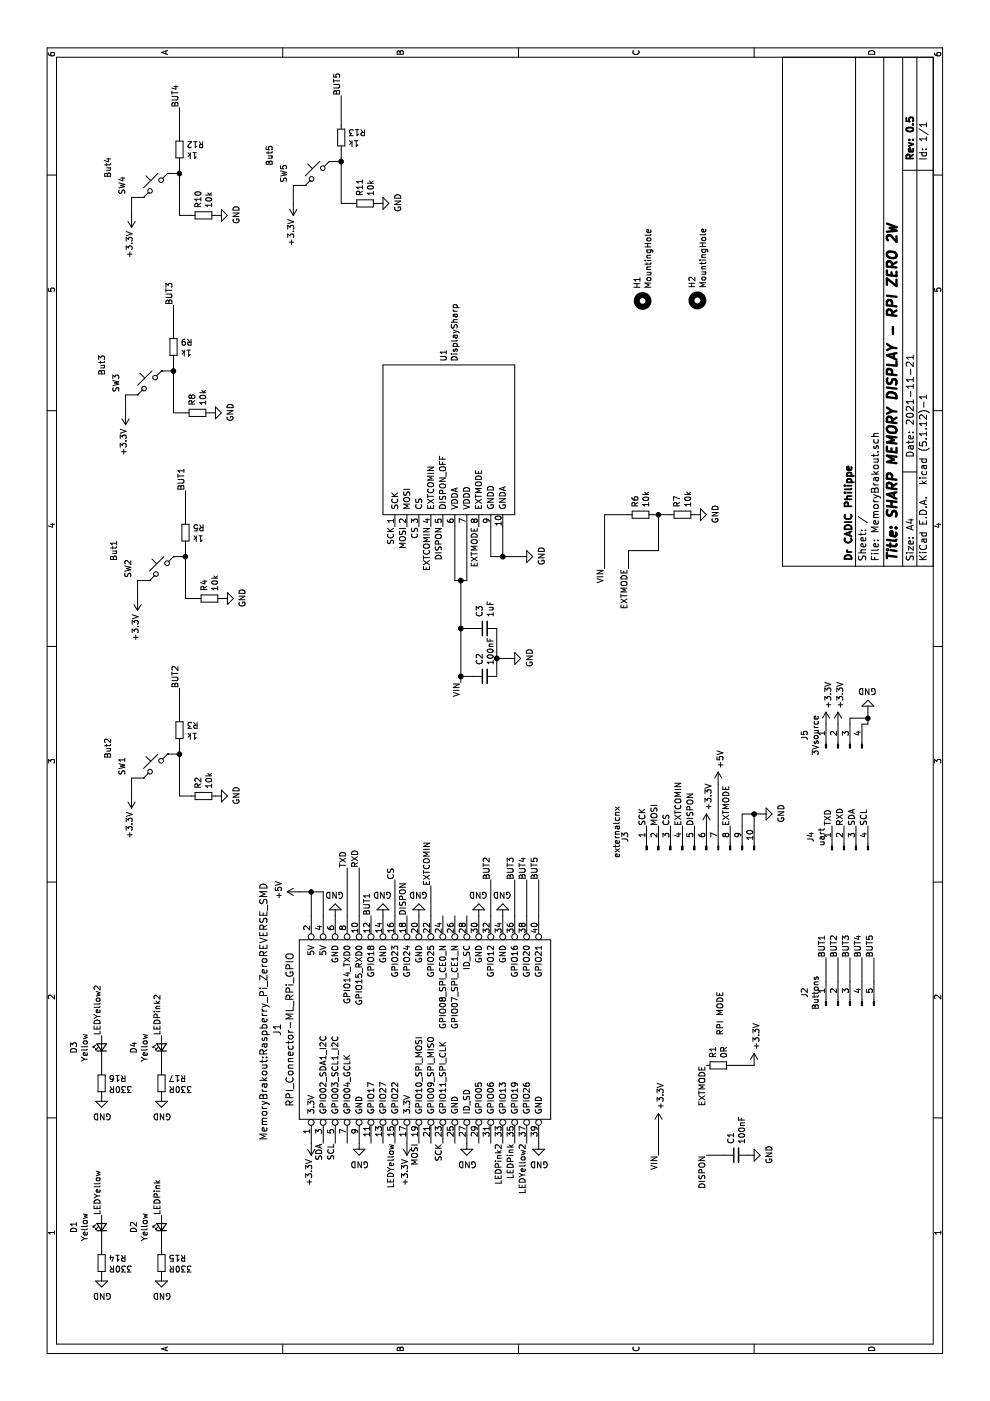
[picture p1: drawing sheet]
EESchema Schematic File Version 4
EELAYER 30 0
EELAYER END
$Descr A4 11693 8268
encoding utf-8
Sheet 1 1
Title "SHARP MEMORY DISPLAY - RPI ZERO 2W"
Date "2021-11-21"
Rev "0.5"
Comp "Dr CADIC Philippe"
Comment1 ""
Comment2 ""
Comment3 ""
Comment4 ""
$EndDescr
$Comp
L MemoryBrakout-rescue:DisplaySharp-displaysharp27 U1
U 1 1
P 7400 4450
F 0 "U1" H 8678 5196 50  0000 L CNN
F 1 "DisplaySharp" H 8678 5105 50  0000 L CNN
F 2 "MemoryBrakout:SHARP27LCD" H 7400 4450 50  0001 C CNN
F 3 "" H 7400 4450 50  0001 C CNN
	1    7400 4450
	1    0    0    -1  
$EndComp
$Comp
L MemoryBrakout-rescue:RPI_Connector-ML_RPi_GPIO-feathershield-cache J1
U 1 1
P 2350 2600
F 0 "J1" H 3100 2887 60  0000 C CNN
F 1 "RPI_Connector-ML_RPi_GPIO" H 3100 2781 60  0000 C CNN
F 2 "MemoryBrakout:Raspberry_Pi_ZeroREVERSE_SMD" H 3250 3000 60  0000 C CNN
F 3 "" H 2350 2600 60  0000 C CNN
	1    2350 2600
	1    0    0    -1  
$EndComp
$Comp
L power:GND #PWR0101
U 1 1
P 7050 4350
F 0 "#PWR0101" H 7050 4100 50  0001 C CNN
F 1 "GND" H 7055 4177 50  0000 C CNN
F 2 "" H 7050 4350 50  0001 C CNN
F 3 "" H 7050 4350 50  0001 C CNN
	1    7050 4350
	1    0    0    -1  
$EndComp
Wire Wire Line
	7050 4350 7050 4200
Wire Wire Line
	7050 4200 7300 4200
Wire Wire Line
	7300 4100 7050 4100
Wire Wire Line
	7050 4100 7050 4200
Connection ~ 7050 4200
Wire Wire Line
	7300 3800 6850 3800
Wire Wire Line
	7300 3900 6850 3900
Wire Wire Line
	6850 3900 6850 3850
Connection ~ 6850 3850
Wire Wire Line
	6850 3850 6850 3800
Text Label 7300 3300 2    50   ~ 0
SCK
Text Label 7300 3400 2    50   ~ 0
MOSI
Text Label 7300 3500 2    50   ~ 0
CS
Text Label 7300 3600 2    50   ~ 0
EXTCOMIN
Text Label 7300 3700 2    50   ~ 0
DISPON
Text Label 7300 4000 2    50   ~ 0
EXTMODE
Text Label 6950 5250 2    50   ~ 0
EXTMODE
$Comp
L Device:R_Small R6
U 1 1
P 7400 5350
F 0 "R6" H 7459 5396 50  0000 L CNN
F 1 "10k" H 7459 5305 50  0000 L CNN
F 2 "Resistor_SMD:R_0603_1608Metric_Pad0.98x0.95mm_HandSolder" H 7400 5350 50  0001 C CNN
F 3 "~" H 7400 5350 50  0001 C CNN
	1    7400 5350
	1    0    0    -1  
$EndComp
$Comp
L Device:R_Small R7
U 1 1
P 7400 5700
F 0 "R7" H 7459 5746 50  0000 L CNN
F 1 "10k" H 7459 5655 50  0000 L CNN
F 2 "Resistor_SMD:R_0603_1608Metric_Pad0.98x0.95mm_HandSolder" H 7400 5700 50  0001 C CNN
F 3 "~" H 7400 5700 50  0001 C CNN
	1    7400 5700
	1    0    0    -1  
$EndComp
Wire Wire Line
	7400 5500 7100 5500
Wire Wire Line
	7100 5500 7100 5250
Wire Wire Line
	7100 5250 6950 5250
$Comp
L power:GND #PWR0102
U 1 1
P 7400 5800
F 0 "#PWR0102" H 7400 5550 50  0001 C CNN
F 1 "GND" H 7405 5627 50  0000 C CNN
F 2 "" H 7400 5800 50  0001 C CNN
F 3 "" H 7400 5800 50  0001 C CNN
	1    7400 5800
	1    0    0    -1  
$EndComp
Wire Wire Line
	7400 5500 7400 5450
Wire Wire Line
	7400 5500 7400 5600
Connection ~ 7400 5500
Text Label 6950 5050 2    50   ~ 0
VIN
Wire Wire Line
	6950 5050 7400 5050
Wire Wire Line
	7400 5050 7400 5250
Text Label 6000 3850 2    50   ~ 0
VIN
Wire Wire Line
	6000 3850 6050 3850
Text Label 2050 5500 2    50   ~ 0
VIN
$Comp
L power:+3.3V #PWR0103
U 1 1
P 2300 5500
F 0 "#PWR0103" H 2300 5350 50  0001 C CNN
F 1 "+3.3V" V 2315 5628 50  0000 L CNN
F 2 "" H 2300 5500 50  0001 C CNN
F 3 "" H 2300 5500 50  0001 C CNN
	1    2300 5500
	0    1    1    0   
$EndComp
Wire Wire Line
	2050 5500 2300 5500
$Comp
L Device:C_Small C1
U 1 1
P 2050 6150
F 0 "C1" H 2142 6196 50  0000 L CNN
F 1 "100nF" H 2142 6105 50  0000 L CNN
F 2 "Capacitor_SMD:C_0603_1608Metric_Pad1.08x0.95mm_HandSolder" H 2050 6150 50  0001 C CNN
F 3 "~" H 2050 6150 50  0001 C CNN
	1    2050 6150
	1    0    0    -1  
$EndComp
Text Label 2050 5900 2    50   ~ 0
DISPON
Wire Wire Line
	2050 5900 2050 6050
$Comp
L power:GND #PWR0104
U 1 1
P 2050 6250
F 0 "#PWR0104" H 2050 6000 50  0001 C CNN
F 1 "GND" H 2055 6077 50  0000 C CNN
F 2 "" H 2050 6250 50  0001 C CNN
F 3 "" H 2050 6250 50  0001 C CNN
	1    2050 6250
	1    0    0    -1  
$EndComp
$Comp
L Device:C_Small C2
U 1 1
P 6050 4050
F 0 "C2" H 6142 4096 50  0000 L CNN
F 1 "100nF" H 6142 4005 50  0000 L CNN
F 2 "Capacitor_SMD:C_0603_1608Metric_Pad1.08x0.95mm_HandSolder" H 6050 4050 50  0001 C CNN
F 3 "~" H 6050 4050 50  0001 C CNN
	1    6050 4050
	1    0    0    -1  
$EndComp
$Comp
L Device:C_Small C3
U 1 1
P 6450 4050
F 0 "C3" H 6542 4096 50  0000 L CNN
F 1 "1uF" H 6542 4005 50  0000 L CNN
F 2 "Capacitor_SMD:C_0603_1608Metric_Pad1.08x0.95mm_HandSolder" H 6450 4050 50  0001 C CNN
F 3 "~" H 6450 4050 50  0001 C CNN
	1    6450 4050
	1    0    0    -1  
$EndComp
Wire Wire Line
	6050 3950 6050 3850
Connection ~ 6050 3850
Wire Wire Line
	6050 3850 6450 3850
Wire Wire Line
	6450 3950 6450 3850
Connection ~ 6450 3850
Wire Wire Line
	6450 3850 6850 3850
$Comp
L power:GND #PWR0105
U 1 1
P 6200 4250
F 0 "#PWR0105" H 6200 4000 50  0001 C CNN
F 1 "GND" H 6205 4077 50  0000 C CNN
F 2 "" H 6200 4250 50  0001 C CNN
F 3 "" H 6200 4250 50  0001 C CNN
	1    6200 4250
	1    0    0    -1  
$EndComp
Wire Wire Line
	6050 4150 6200 4150
Wire Wire Line
	6200 4250 6200 4150
Connection ~ 6200 4150
Wire Wire Line
	6200 4150 6450 4150
$Comp
L power:+3.3V #PWR0106
U 1 1
P 2150 2600
F 0 "#PWR0106" H 2150 2450 50  0001 C CNN
F 1 "+3.3V" V 2165 2728 50  0000 L CNN
F 2 "" H 2150 2600 50  0001 C CNN
F 3 "" H 2150 2600 50  0001 C CNN
	1    2150 2600
	0    -1   -1   0   
$EndComp
$Comp
L power:+3.3V #PWR0107
U 1 1
P 2150 3400
F 0 "#PWR0107" H 2150 3250 50  0001 C CNN
F 1 "+3.3V" V 2165 3528 50  0000 L CNN
F 2 "" H 2150 3400 50  0001 C CNN
F 3 "" H 2150 3400 50  0001 C CNN
	1    2150 3400
	0    -1   -1   0   
$EndComp
$Comp
L power:GND #PWR0108
U 1 1
P 2150 3000
F 0 "#PWR0108" H 2150 2750 50  0001 C CNN
F 1 "GND" H 2155 2827 50  0000 C CNN
F 2 "" H 2150 3000 50  0001 C CNN
F 3 "" H 2150 3000 50  0001 C CNN
	1    2150 3000
	0    1    1    0   
$EndComp
$Comp
L power:GND #PWR0109
U 1 1
P 2150 3900
F 0 "#PWR0109" H 2150 3650 50  0001 C CNN
F 1 "GND" H 2155 3727 50  0000 C CNN
F 2 "" H 2150 3900 50  0001 C CNN
F 3 "" H 2150 3900 50  0001 C CNN
	1    2150 3900
	0    1    1    0   
$EndComp
$Comp
L power:GND #PWR0110
U 1 1
P 2150 4500
F 0 "#PWR0110" H 2150 4250 50  0001 C CNN
F 1 "GND" H 2155 4327 50  0000 C CNN
F 2 "" H 2150 4500 50  0001 C CNN
F 3 "" H 2150 4500 50  0001 C CNN
	1    2150 4500
	0    1    1    0   
$EndComp
$Comp
L power:GND #PWR0111
U 1 1
P 4050 4200
F 0 "#PWR0111" H 4050 3950 50  0001 C CNN
F 1 "GND" H 4055 4027 50  0000 C CNN
F 2 "" H 4050 4200 50  0001 C CNN
F 3 "" H 4050 4200 50  0001 C CNN
	1    4050 4200
	0    -1   -1   0   
$EndComp
$Comp
L power:GND #PWR0112
U 1 1
P 4050 4000
F 0 "#PWR0112" H 4050 3750 50  0001 C CNN
F 1 "GND" H 4055 3827 50  0000 C CNN
F 2 "" H 4050 4000 50  0001 C CNN
F 3 "" H 4050 4000 50  0001 C CNN
	1    4050 4000
	0    -1   -1   0   
$EndComp
$Comp
L power:GND #PWR0113
U 1 1
P 4050 3500
F 0 "#PWR0113" H 4050 3250 50  0001 C CNN
F 1 "GND" H 4055 3327 50  0000 C CNN
F 2 "" H 4050 3500 50  0001 C CNN
F 3 "" H 4050 3500 50  0001 C CNN
	1    4050 3500
	0    -1   -1   0   
$EndComp
$Comp
L power:GND #PWR0114
U 1 1
P 4050 2800
F 0 "#PWR0114" H 4050 2550 50  0001 C CNN
F 1 "GND" H 4055 2627 50  0000 C CNN
F 2 "" H 4050 2800 50  0001 C CNN
F 3 "" H 4050 2800 50  0001 C CNN
	1    4050 2800
	0    -1   -1   0   
$EndComp
$Comp
L power:+5V #PWR0115
U 1 1
P 4250 2500
F 0 "#PWR0115" H 4250 2350 50  0001 C CNN
F 1 "+5V" H 4265 2673 50  0000 C CNN
F 2 "" H 4250 2500 50  0001 C CNN
F 3 "" H 4250 2500 50  0001 C CNN
	1    4250 2500
	1    0    0    -1  
$EndComp
Wire Wire Line
	4050 2600 4250 2600
Wire Wire Line
	4250 2600 4250 2500
Wire Wire Line
	4050 2700 4250 2700
Wire Wire Line
	4250 2700 4250 2600
Connection ~ 4250 2600
$Comp
L power:GND #PWR0116
U 1 1
P 4050 3200
F 0 "#PWR0116" H 4050 2950 50  0001 C CNN
F 1 "GND" H 4055 3027 50  0000 C CNN
F 2 "" H 4050 3200 50  0001 C CNN
F 3 "" H 4050 3200 50  0001 C CNN
	1    4050 3200
	0    -1   -1   0   
$EndComp
Text Label 2150 3500 2    50   ~ 0
MOSI
Text Label 2150 3700 2    50   ~ 0
SCK
Text Label 4350 3300 0    50   ~ 0
CS
Wire Wire Line
	4050 3300 4350 3300
Text Label 4050 3400 0    50   ~ 0
DISPON
Text Label 4300 3600 0    50   ~ 0
EXTCOMIN
Wire Wire Line
	4050 3600 4300 3600
Text Label 2800 5900 2    50   ~ 0
EXTMODE
$Comp
L power:+3.3V #PWR0117
U 1 1
P 2800 6300
F 0 "#PWR0117" H 2800 6150 50  0001 C CNN
F 1 "+3.3V" V 2815 6428 50  0000 L CNN
F 2 "" H 2800 6300 50  0001 C CNN
F 3 "" H 2800 6300 50  0001 C CNN
	1    2800 6300
	0    1    1    0   
$EndComp
$Comp
L Device:R_Small R1
U 1 1
P 2800 6000
F 0 "R1" H 2859 6046 50  0000 L CNN
F 1 "0R" H 2859 5955 50  0000 L CNN
F 2 "Resistor_SMD:R_0603_1608Metric_Pad0.98x0.95mm_HandSolder" H 2800 6000 50  0001 C CNN
F 3 "~" H 2800 6000 50  0001 C CNN
	1    2800 6000
	1    0    0    -1  
$EndComp
Text Notes 3050 6050 0    50   ~ 0
RPI MODE
Wire Wire Line
	2800 6100 2800 6300
$Comp
L Connector:Conn_01x10_Male J3
U 1 1
P 4600 5800
F 0 "J3" H 4708 6381 50  0000 C CNN
F 1 "externalcnx" H 4750 6450 50  0000 C CNN
F 2 "Connector_PinHeader_2.54mm:PinHeader_1x10_P2.54mm_Vertical" H 4600 5800 50  0001 C CNN
F 3 "~" H 4600 5800 50  0001 C CNN
	1    4600 5800
	1    0    0    -1  
$EndComp
Text Label 4800 5400 0    50   ~ 0
SCK
Text Label 4800 5500 0    50   ~ 0
MOSI
Text Label 4800 5600 0    50   ~ 0
CS
Text Label 4800 5700 0    50   ~ 0
EXTCOMIN
Text Label 4800 5800 0    50   ~ 0
DISPON
$Comp
L power:+3.3V #PWR0118
U 1 1
P 4800 5900
F 0 "#PWR0118" H 4800 5750 50  0001 C CNN
F 1 "+3.3V" V 4815 6028 50  0000 L CNN
F 2 "" H 4800 5900 50  0001 C CNN
F 3 "" H 4800 5900 50  0001 C CNN
	1    4800 5900
	0    1    1    0   
$EndComp
Text Label 4800 6100 0    50   ~ 0
EXTMODE
$Comp
L power:GND #PWR0119
U 1 1
P 4900 6350
F 0 "#PWR0119" H 4900 6100 50  0001 C CNN
F 1 "GND" H 4905 6177 50  0000 C CNN
F 2 "" H 4900 6350 50  0001 C CNN
F 3 "" H 4900 6350 50  0001 C CNN
	1    4900 6350
	1    0    0    -1  
$EndComp
Wire Wire Line
	4800 6300 4900 6300
Wire Wire Line
	4900 6300 4900 6350
Wire Wire Line
	4800 6200 4900 6200
Wire Wire Line
	4900 6200 4900 6300
Connection ~ 4900 6300
Wire Wire Line
	4800 6000 5150 6000
$Comp
L Connector:Conn_01x04_Male J4
U 1 1
P 4600 7050
F 0 "J4" H 4708 7331 50  0000 C CNN
F 1 "uart" H 4708 7240 50  0000 C CNN
F 2 "Connector_PinHeader_2.54mm:PinHeader_1x04_P2.54mm_Vertical" H 4600 7050 50  0001 C CNN
F 3 "~" H 4600 7050 50  0001 C CNN
	1    4600 7050
	1    0    0    -1  
$EndComp
Text Label 4450 2900 0    50   ~ 0
TXD
Text Label 4450 3000 0    50   ~ 0
RXD
Wire Wire Line
	4050 2900 4450 2900
Wire Wire Line
	4050 3000 4450 3000
Text Label 4800 6950 0    50   ~ 0
TXD
Text Label 4800 7050 0    50   ~ 0
RXD
Text Label 2150 2700 2    50   ~ 0
SDA
Text Label 2150 2800 2    50   ~ 0
SCL
Text Label 4800 7150 0    50   ~ 0
SDA
Text Label 4800 7250 0    50   ~ 0
SCL
$Comp
L Connector:Conn_01x04_Male J5
U 1 1
P 5450 7000
F 0 "J5" H 5558 7281 50  0000 C CNN
F 1 "3Vsource" H 5558 7190 50  0000 C CNN
F 2 "Connector_PinHeader_2.54mm:PinHeader_1x04_P2.54mm_Vertical" H 5450 7000 50  0001 C CNN
F 3 "~" H 5450 7000 50  0001 C CNN
	1    5450 7000
	1    0    0    -1  
$EndComp
$Comp
L power:+3.3V #PWR0120
U 1 1
P 5650 6900
F 0 "#PWR0120" H 5650 6750 50  0001 C CNN
F 1 "+3.3V" V 5665 7028 50  0000 L CNN
F 2 "" H 5650 6900 50  0001 C CNN
F 3 "" H 5650 6900 50  0001 C CNN
	1    5650 6900
	0    1    1    0   
$EndComp
$Comp
L power:+3.3V #PWR0121
U 1 1
P 5650 7000
F 0 "#PWR0121" H 5650 6850 50  0001 C CNN
F 1 "+3.3V" V 5665 7128 50  0000 L CNN
F 2 "" H 5650 7000 50  0001 C CNN
F 3 "" H 5650 7000 50  0001 C CNN
	1    5650 7000
	0    1    1    0   
$EndComp
$Comp
L power:GND #PWR0122
U 1 1
P 5750 7250
F 0 "#PWR0122" H 5750 7000 50  0001 C CNN
F 1 "GND" H 5755 7077 50  0000 C CNN
F 2 "" H 5750 7250 50  0001 C CNN
F 3 "" H 5750 7250 50  0001 C CNN
	1    5750 7250
	0    -1   -1   0   
$EndComp
Wire Wire Line
	5650 7200 5650 7250
Wire Wire Line
	5650 7250 5700 7250
Wire Wire Line
	5650 7100 5700 7100
Wire Wire Line
	5700 7100 5700 7250
Connection ~ 5700 7250
Wire Wire Line
	5700 7250 5750 7250
$Comp
L Device:R_Small R4
U 1 1
P 6700 1750
F 0 "R4" H 6759 1796 50  0000 L CNN
F 1 "10k" H 6759 1705 50  0000 L CNN
F 2 "Resistor_SMD:R_0603_1608Metric_Pad0.98x0.95mm_HandSolder" H 6700 1750 50  0001 C CNN
F 3 "~" H 6700 1750 50  0001 C CNN
	1    6700 1750
	1    0    0    -1  
$EndComp
$Comp
L Device:R_Small R5
U 1 1
P 7250 1550
F 0 "R5" H 7309 1596 50  0000 L CNN
F 1 "1k" H 7309 1505 50  0000 L CNN
F 2 "Resistor_SMD:R_0603_1608Metric_Pad0.98x0.95mm_HandSolder" H 7250 1550 50  0001 C CNN
F 3 "~" H 7250 1550 50  0001 C CNN
	1    7250 1550
	0    1    1    0   
$EndComp
$Comp
L power:+3.3V #PWR0123
U 1 1
P 6700 1150
F 0 "#PWR0123" H 6700 1000 50  0001 C CNN
F 1 "+3.3V" V 6715 1278 50  0000 L CNN
F 2 "" H 6700 1150 50  0001 C CNN
F 3 "" H 6700 1150 50  0001 C CNN
	1    6700 1150
	0    -1   -1   0   
$EndComp
Text Label 7600 1550 0    50   ~ 0
BUT1
$Comp
L power:GND #PWR0124
U 1 1
P 6700 1850
F 0 "#PWR0124" H 6700 1600 50  0001 C CNN
F 1 "GND" H 6705 1677 50  0000 C CNN
F 2 "" H 6700 1850 50  0001 C CNN
F 3 "" H 6700 1850 50  0001 C CNN
	1    6700 1850
	1    0    0    -1  
$EndComp
Wire Wire Line
	6700 1650 6700 1550
Wire Wire Line
	6700 1550 7050 1550
Wire Wire Line
	7350 1550 7600 1550
Text Label 4050 3100 0    50   ~ 0
BUT1
Text Label 4350 4100 0    50   ~ 0
BUT2
Wire Wire Line
	4050 4100 4350 4100
Text Label 4350 4300 0    50   ~ 0
BUT3
Text Label 4350 4400 0    50   ~ 0
BUT4
Text Label 4350 4500 0    50   ~ 0
BUT5
$Comp
L MemoryBrakout-rescue:sw_push_45deg_SW_Push_45deg-ComputeModule3Board-cache SW2
U 1 1
P 6950 1350
F 0 "SW2" H 6950 1631 50  0000 C CNN
F 1 "But1" H 7100 1750 50  0000 C CNN
F 2 "18650:SW_TP1003" H 6950 1350 50  0001 C CNN
F 3 "" H 6950 1350 50  0001 C CNN
	1    6950 1350
	1    0    0    -1  
$EndComp
Wire Wire Line
	6700 1150 6850 1150
Wire Wire Line
	6850 1150 6850 1250
Wire Wire Line
	7050 1450 7050 1550
Connection ~ 7050 1550
Wire Wire Line
	7050 1550 7150 1550
$Comp
L Device:R_Small R2
U 1 1
P 5050 1700
F 0 "R2" H 5109 1746 50  0000 L CNN
F 1 "10k" H 5109 1655 50  0000 L CNN
F 2 "Resistor_SMD:R_0603_1608Metric_Pad0.98x0.95mm_HandSolder" H 5050 1700 50  0001 C CNN
F 3 "~" H 5050 1700 50  0001 C CNN
	1    5050 1700
	1    0    0    -1  
$EndComp
$Comp
L Device:R_Small R3
U 1 1
P 5600 1500
F 0 "R3" H 5659 1546 50  0000 L CNN
F 1 "1k" H 5659 1455 50  0000 L CNN
F 2 "Resistor_SMD:R_0603_1608Metric_Pad0.98x0.95mm_HandSolder" H 5600 1500 50  0001 C CNN
F 3 "~" H 5600 1500 50  0001 C CNN
	1    5600 1500
	0    1    1    0   
$EndComp
$Comp
L power:+3.3V #PWR0125
U 1 1
P 5050 1100
F 0 "#PWR0125" H 5050 950 50  0001 C CNN
F 1 "+3.3V" V 5065 1228 50  0000 L CNN
F 2 "" H 5050 1100 50  0001 C CNN
F 3 "" H 5050 1100 50  0001 C CNN
	1    5050 1100
	0    -1   -1   0   
$EndComp
Text Label 5950 1500 0    50   ~ 0
BUT2
$Comp
L power:GND #PWR0126
U 1 1
P 5050 1800
F 0 "#PWR0126" H 5050 1550 50  0001 C CNN
F 1 "GND" H 5055 1627 50  0000 C CNN
F 2 "" H 5050 1800 50  0001 C CNN
F 3 "" H 5050 1800 50  0001 C CNN
	1    5050 1800
	1    0    0    -1  
$EndComp
Wire Wire Line
	5050 1600 5050 1500
Wire Wire Line
	5050 1500 5400 1500
Wire Wire Line
	5700 1500 5950 1500
$Comp
L MemoryBrakout-rescue:sw_push_45deg_SW_Push_45deg-ComputeModule3Board-cache SW1
U 1 1
P 5300 1300
F 0 "SW1" H 5300 1581 50  0000 C CNN
F 1 "But2" H 5450 1700 50  0000 C CNN
F 2 "18650:SW_TP1003" H 5300 1300 50  0001 C CNN
F 3 "" H 5300 1300 50  0001 C CNN
	1    5300 1300
	1    0    0    -1  
$EndComp
Wire Wire Line
	5050 1100 5200 1100
Wire Wire Line
	5200 1100 5200 1200
Wire Wire Line
	5400 1400 5400 1500
Connection ~ 5400 1500
Wire Wire Line
	5400 1500 5500 1500
$Comp
L Device:R_Small R10
U 1 1
P 9900 1700
F 0 "R10" H 9959 1746 50  0000 L CNN
F 1 "10k" H 9959 1655 50  0000 L CNN
F 2 "Resistor_SMD:R_0603_1608Metric_Pad0.98x0.95mm_HandSolder" H 9900 1700 50  0001 C CNN
F 3 "~" H 9900 1700 50  0001 C CNN
	1    9900 1700
	1    0    0    -1  
$EndComp
$Comp
L Device:R_Small R12
U 1 1
P 10450 1500
F 0 "R12" H 10509 1546 50  0000 L CNN
F 1 "1k" H 10509 1455 50  0000 L CNN
F 2 "Resistor_SMD:R_0603_1608Metric_Pad0.98x0.95mm_HandSolder" H 10450 1500 50  0001 C CNN
F 3 "~" H 10450 1500 50  0001 C CNN
	1    10450 1500
	0    1    1    0   
$EndComp
$Comp
L power:+3.3V #PWR0127
U 1 1
P 9900 1100
F 0 "#PWR0127" H 9900 950 50  0001 C CNN
F 1 "+3.3V" V 9915 1228 50  0000 L CNN
F 2 "" H 9900 1100 50  0001 C CNN
F 3 "" H 9900 1100 50  0001 C CNN
	1    9900 1100
	0    -1   -1   0   
$EndComp
Text Label 10800 1500 0    50   ~ 0
BUT4
$Comp
L power:GND #PWR0128
U 1 1
P 9900 1800
F 0 "#PWR0128" H 9900 1550 50  0001 C CNN
F 1 "GND" H 9905 1627 50  0000 C CNN
F 2 "" H 9900 1800 50  0001 C CNN
F 3 "" H 9900 1800 50  0001 C CNN
	1    9900 1800
	1    0    0    -1  
$EndComp
Wire Wire Line
	9900 1600 9900 1500
Wire Wire Line
	9900 1500 10250 1500
Wire Wire Line
	10550 1500 10800 1500
$Comp
L MemoryBrakout-rescue:sw_push_45deg_SW_Push_45deg-ComputeModule3Board-cache SW4
U 1 1
P 10150 1300
F 0 "SW4" H 10150 1581 50  0000 C CNN
F 1 "But4" H 10300 1700 50  0000 C CNN
F 2 "18650:SW_TP1003" H 10150 1300 50  0001 C CNN
F 3 "" H 10150 1300 50  0001 C CNN
	1    10150 1300
	1    0    0    -1  
$EndComp
Wire Wire Line
	9900 1100 10050 1100
Wire Wire Line
	10050 1100 10050 1200
Wire Wire Line
	10250 1400 10250 1500
Connection ~ 10250 1500
Wire Wire Line
	10250 1500 10350 1500
$Comp
L Device:R_Small R8
U 1 1
P 8250 1650
F 0 "R8" H 8309 1696 50  0000 L CNN
F 1 "10k" H 8309 1605 50  0000 L CNN
F 2 "Resistor_SMD:R_0603_1608Metric_Pad0.98x0.95mm_HandSolder" H 8250 1650 50  0001 C CNN
F 3 "~" H 8250 1650 50  0001 C CNN
	1    8250 1650
	1    0    0    -1  
$EndComp
$Comp
L Device:R_Small R9
U 1 1
P 8800 1450
F 0 "R9" H 8859 1496 50  0000 L CNN
F 1 "1k" H 8859 1405 50  0000 L CNN
F 2 "Resistor_SMD:R_0603_1608Metric_Pad0.98x0.95mm_HandSolder" H 8800 1450 50  0001 C CNN
F 3 "~" H 8800 1450 50  0001 C CNN
	1    8800 1450
	0    1    1    0   
$EndComp
$Comp
L power:+3.3V #PWR0129
U 1 1
P 8250 1050
F 0 "#PWR0129" H 8250 900 50  0001 C CNN
F 1 "+3.3V" V 8265 1178 50  0000 L CNN
F 2 "" H 8250 1050 50  0001 C CNN
F 3 "" H 8250 1050 50  0001 C CNN
	1    8250 1050
	0    -1   -1   0   
$EndComp
Text Label 9150 1450 0    50   ~ 0
BUT3
$Comp
L power:GND #PWR0130
U 1 1
P 8250 1750
F 0 "#PWR0130" H 8250 1500 50  0001 C CNN
F 1 "GND" H 8255 1577 50  0000 C CNN
F 2 "" H 8250 1750 50  0001 C CNN
F 3 "" H 8250 1750 50  0001 C CNN
	1    8250 1750
	1    0    0    -1  
$EndComp
Wire Wire Line
	8250 1550 8250 1450
Wire Wire Line
	8250 1450 8600 1450
Wire Wire Line
	8900 1450 9150 1450
$Comp
L MemoryBrakout-rescue:sw_push_45deg_SW_Push_45deg-ComputeModule3Board-cache SW3
U 1 1
P 8500 1250
F 0 "SW3" H 8500 1531 50  0000 C CNN
F 1 "But3" H 8650 1650 50  0000 C CNN
F 2 "18650:SW_TP1003" H 8500 1250 50  0001 C CNN
F 3 "" H 8500 1250 50  0001 C CNN
	1    8500 1250
	1    0    0    -1  
$EndComp
Wire Wire Line
	8250 1050 8400 1050
Wire Wire Line
	8400 1050 8400 1150
Wire Wire Line
	8600 1350 8600 1450
Connection ~ 8600 1450
Wire Wire Line
	8600 1450 8700 1450
$Comp
L Device:R_Small R11
U 1 1
P 10000 3050
F 0 "R11" H 10059 3096 50  0000 L CNN
F 1 "10k" H 10059 3005 50  0000 L CNN
F 2 "Resistor_SMD:R_0603_1608Metric_Pad0.98x0.95mm_HandSolder" H 10000 3050 50  0001 C CNN
F 3 "~" H 10000 3050 50  0001 C CNN
	1    10000 3050
	1    0    0    -1  
$EndComp
$Comp
L Device:R_Small R13
U 1 1
P 10550 2850
F 0 "R13" H 10609 2896 50  0000 L CNN
F 1 "1k" H 10609 2805 50  0000 L CNN
F 2 "Resistor_SMD:R_0603_1608Metric_Pad0.98x0.95mm_HandSolder" H 10550 2850 50  0001 C CNN
F 3 "~" H 10550 2850 50  0001 C CNN
	1    10550 2850
	0    1    1    0   
$EndComp
$Comp
L power:+3.3V #PWR0131
U 1 1
P 10000 2450
F 0 "#PWR0131" H 10000 2300 50  0001 C CNN
F 1 "+3.3V" V 10015 2578 50  0000 L CNN
F 2 "" H 10000 2450 50  0001 C CNN
F 3 "" H 10000 2450 50  0001 C CNN
	1    10000 2450
	0    -1   -1   0   
$EndComp
Text Label 10900 2850 0    50   ~ 0
BUT5
$Comp
L power:GND #PWR0132
U 1 1
P 10000 3150
F 0 "#PWR0132" H 10000 2900 50  0001 C CNN
F 1 "GND" H 10005 2977 50  0000 C CNN
F 2 "" H 10000 3150 50  0001 C CNN
F 3 "" H 10000 3150 50  0001 C CNN
	1    10000 3150
	1    0    0    -1  
$EndComp
Wire Wire Line
	10000 2950 10000 2850
Wire Wire Line
	10000 2850 10350 2850
Wire Wire Line
	10650 2850 10900 2850
$Comp
L MemoryBrakout-rescue:sw_push_45deg_SW_Push_45deg-ComputeModule3Board-cache SW5
U 1 1
P 10250 2650
F 0 "SW5" H 10250 2931 50  0000 C CNN
F 1 "But5" H 10400 3050 50  0000 C CNN
F 2 "18650:SW_TP1003" H 10250 2650 50  0001 C CNN
F 3 "" H 10250 2650 50  0001 C CNN
	1    10250 2650
	1    0    0    -1  
$EndComp
Wire Wire Line
	10000 2450 10150 2450
Wire Wire Line
	10150 2450 10150 2550
Wire Wire Line
	10350 2750 10350 2850
Connection ~ 10350 2850
Wire Wire Line
	10350 2850 10450 2850
Wire Wire Line
	4050 4300 4350 4300
Wire Wire Line
	4350 4400 4050 4400
Wire Wire Line
	4050 4500 4350 4500
$Comp
L Connector:Conn_01x05_Male J2
U 1 1
P 3300 7100
F 0 "J2" H 3408 7481 50  0000 C CNN
F 1 "Buttons" H 3408 7390 50  0000 C CNN
F 2 "Connector_PinHeader_2.54mm:PinHeader_1x05_P2.54mm_Vertical" H 3300 7100 50  0001 C CNN
F 3 "~" H 3300 7100 50  0001 C CNN
	1    3300 7100
	1    0    0    -1  
$EndComp
Text Label 3700 7000 0    50   ~ 0
BUT2
Text Label 3700 7100 0    50   ~ 0
BUT3
Text Label 3700 7200 0    50   ~ 0
BUT4
Text Label 3700 7300 0    50   ~ 0
BUT5
Text Label 3700 6900 0    50   ~ 0
BUT1
Wire Wire Line
	3500 6900 3700 6900
Wire Wire Line
	3700 7000 3500 7000
Wire Wire Line
	3500 7100 3700 7100
Wire Wire Line
	3700 7200 3500 7200
Wire Wire Line
	3500 7300 3700 7300
$Comp
L power:+5V #PWR0133
U 1 1
P 5150 6000
F 0 "#PWR0133" H 5150 5850 50  0001 C CNN
F 1 "+5V" V 5165 6128 50  0000 L CNN
F 2 "" H 5150 6000 50  0001 C CNN
F 3 "" H 5150 6000 50  0001 C CNN
	1    5150 6000
	0    1    1    0   
$EndComp
$Comp
L Device:R_Small R14
U 1 1
P 1150 850
F 0 "R14" H 1209 896 50  0000 L CNN
F 1 "330R" H 1209 805 50  0000 L CNN
F 2 "Resistor_SMD:R_0603_1608Metric_Pad0.98x0.95mm_HandSolder" H 1150 850 50  0001 C CNN
F 3 "~" H 1150 850 50  0001 C CNN
	1    1150 850 
	0    1    1    0   
$EndComp
$Comp
L power:GND #PWR0134
U 1 1
P 1050 850
F 0 "#PWR0134" H 1050 600 50  0001 C CNN
F 1 "GND" H 1055 677 50  0000 C CNN
F 2 "" H 1050 850 50  0001 C CNN
F 3 "" H 1050 850 50  0001 C CNN
	1    1050 850 
	0    1    1    0   
$EndComp
Wire Wire Line
	1250 850  1350 850 
$Comp
L Device:LED_Small D1
U 1 1
P 1450 850
F 0 "D1" H 1450 1085 50  0000 C CNN
F 1 "Yellow" H 1450 994 50  0000 C CNN
F 2 "LED_SMD:LED_0603_1608Metric_Castellated" V 1450 850 50  0001 C CNN
F 3 "~" V 1450 850 50  0001 C CNN
	1    1450 850 
	1    0    0    -1  
$EndComp
Text Label 1550 850  0    50   ~ 0
LEDYellow
$Comp
L Device:R_Small R15
U 1 1
P 1150 1350
F 0 "R15" H 1209 1396 50  0000 L CNN
F 1 "330R" H 1209 1305 50  0000 L CNN
F 2 "Resistor_SMD:R_0603_1608Metric_Pad0.98x0.95mm_HandSolder" H 1150 1350 50  0001 C CNN
F 3 "~" H 1150 1350 50  0001 C CNN
	1    1150 1350
	0    1    1    0   
$EndComp
$Comp
L power:GND #PWR0135
U 1 1
P 1050 1350
F 0 "#PWR0135" H 1050 1100 50  0001 C CNN
F 1 "GND" H 1055 1177 50  0000 C CNN
F 2 "" H 1050 1350 50  0001 C CNN
F 3 "" H 1050 1350 50  0001 C CNN
	1    1050 1350
	0    1    1    0   
$EndComp
Wire Wire Line
	1250 1350 1350 1350
$Comp
L Device:LED_Small D2
U 1 1
P 1450 1350
F 0 "D2" H 1450 1585 50  0000 C CNN
F 1 "Yellow" H 1450 1494 50  0000 C CNN
F 2 "LED_SMD:LED_0603_1608Metric_Castellated" V 1450 1350 50  0001 C CNN
F 3 "~" V 1450 1350 50  0001 C CNN
	1    1450 1350
	1    0    0    -1  
$EndComp
Text Label 1550 1350 0    50   ~ 0
LEDPink
$Comp
L Device:R_Small R16
U 1 1
P 2650 850
F 0 "R16" H 2709 896 50  0000 L CNN
F 1 "330R" H 2709 805 50  0000 L CNN
F 2 "Resistor_SMD:R_0603_1608Metric_Pad0.98x0.95mm_HandSolder" H 2650 850 50  0001 C CNN
F 3 "~" H 2650 850 50  0001 C CNN
	1    2650 850 
	0    1    1    0   
$EndComp
$Comp
L power:GND #PWR0136
U 1 1
P 2550 850
F 0 "#PWR0136" H 2550 600 50  0001 C CNN
F 1 "GND" H 2555 677 50  0000 C CNN
F 2 "" H 2550 850 50  0001 C CNN
F 3 "" H 2550 850 50  0001 C CNN
	1    2550 850 
	0    1    1    0   
$EndComp
Wire Wire Line
	2750 850  2850 850 
$Comp
L Device:LED_Small D3
U 1 1
P 2950 850
F 0 "D3" H 2950 1085 50  0000 C CNN
F 1 "Yellow" H 2950 994 50  0000 C CNN
F 2 "LED_SMD:LED_0603_1608Metric_Castellated" V 2950 850 50  0001 C CNN
F 3 "~" V 2950 850 50  0001 C CNN
	1    2950 850 
	1    0    0    -1  
$EndComp
Text Label 3050 850  0    50   ~ 0
LEDYellow2
$Comp
L Device:R_Small R17
U 1 1
P 2650 1350
F 0 "R17" H 2709 1396 50  0000 L CNN
F 1 "330R" H 2709 1305 50  0000 L CNN
F 2 "Resistor_SMD:R_0603_1608Metric_Pad0.98x0.95mm_HandSolder" H 2650 1350 50  0001 C CNN
F 3 "~" H 2650 1350 50  0001 C CNN
	1    2650 1350
	0    1    1    0   
$EndComp
$Comp
L power:GND #PWR0137
U 1 1
P 2550 1350
F 0 "#PWR0137" H 2550 1100 50  0001 C CNN
F 1 "GND" H 2555 1177 50  0000 C CNN
F 2 "" H 2550 1350 50  0001 C CNN
F 3 "" H 2550 1350 50  0001 C CNN
	1    2550 1350
	0    1    1    0   
$EndComp
Wire Wire Line
	2750 1350 2850 1350
$Comp
L Device:LED_Small D4
U 1 1
P 2950 1350
F 0 "D4" H 2950 1585 50  0000 C CNN
F 1 "Yellow" H 2950 1494 50  0000 C CNN
F 2 "LED_SMD:LED_0603_1608Metric_Castellated" V 2950 1350 50  0001 C CNN
F 3 "~" V 2950 1350 50  0001 C CNN
	1    2950 1350
	1    0    0    -1  
$EndComp
Text Label 3050 1350 0    50   ~ 0
LEDPink2
Text Label 2150 3300 2    50   ~ 0
LEDYellow
Text Label 2150 4300 2    50   ~ 0
LEDPink
Text Label 2150 4400 2    50   ~ 0
LEDYellow2
Text Label 2150 4200 2    50   ~ 0
LEDPink2
$Comp
L Mechanical:MountingHole H1
U 1 1
P 9186 5368
F 0 "H1" H 9286 5414 50  0000 L CNN
F 1 "MountingHole" H 9286 5323 50  0000 L CNN
F 2 "MountingHole:MountingHole_2.5mm" H 9186 5368 50  0001 C CNN
F 3 "~" H 9186 5368 50  0001 C CNN
	1    9186 5368
	1    0    0    -1  
$EndComp
$Comp
L Mechanical:MountingHole H2
U 1 1
P 9190 5826
F 0 "H2" H 9290 5872 50  0000 L CNN
F 1 "MountingHole" H 9290 5781 50  0000 L CNN
F 2 "MountingHole:MountingHole_2.5mm" H 9190 5826 50  0001 C CNN
F 3 "~" H 9190 5826 50  0001 C CNN
	1    9190 5826
	1    0    0    -1  
$EndComp
$EndSCHEMATC
